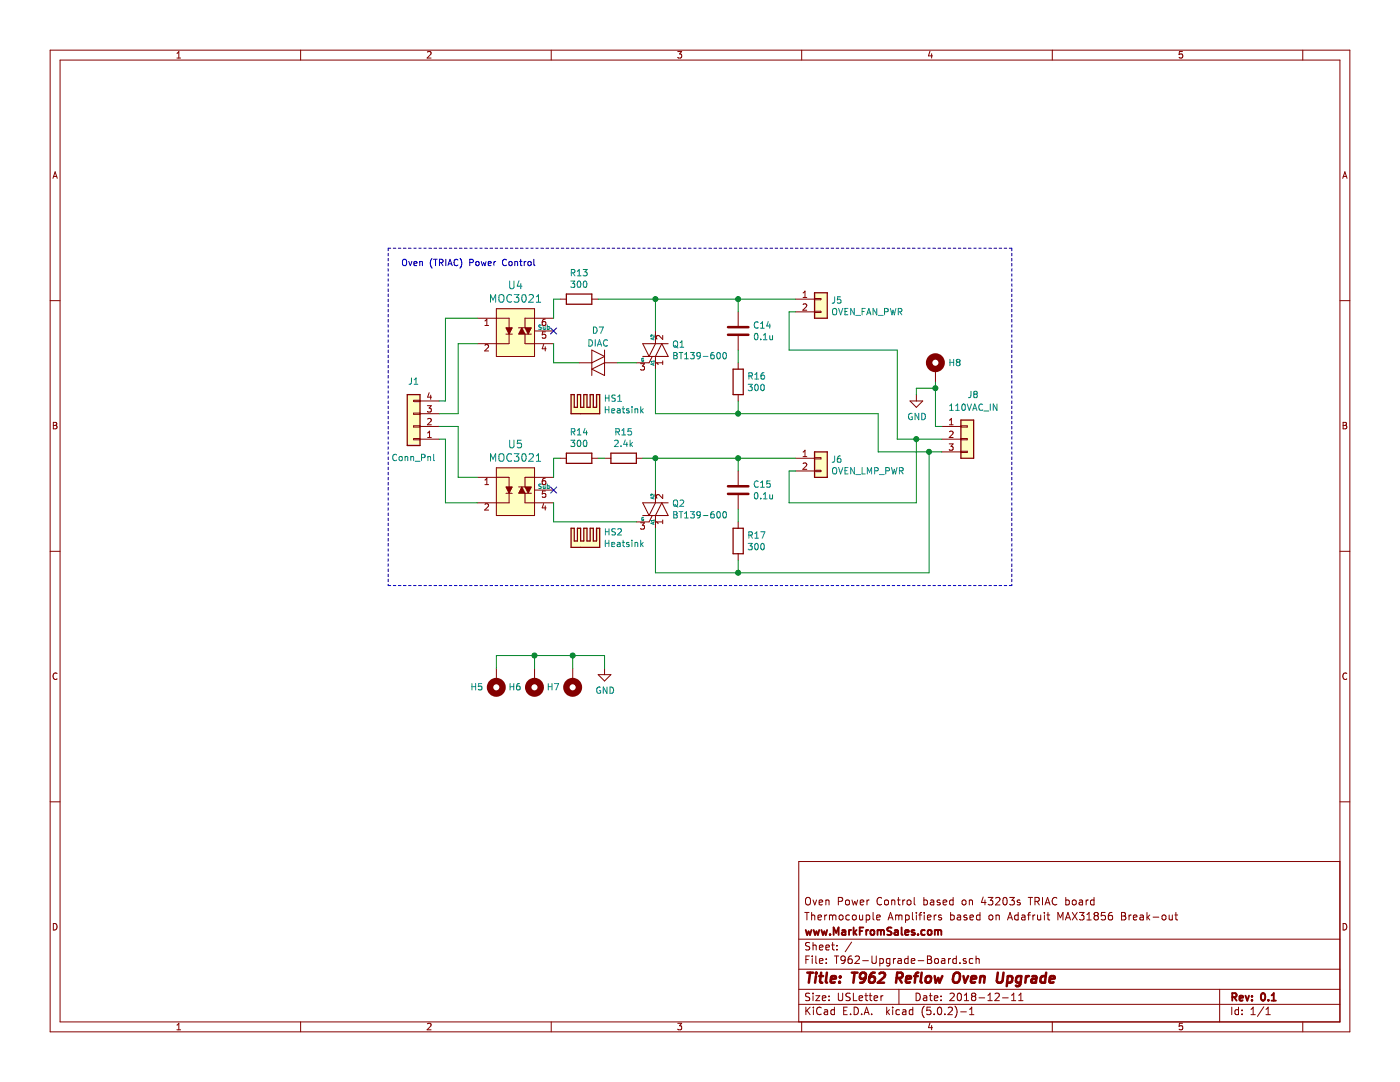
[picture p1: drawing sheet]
EESchema Schematic File Version 4
LIBS:T962-Upgrade-Board-cache
EELAYER 26 0
EELAYER END
$Descr USLetter 11000 8500
encoding utf-8
Sheet 1 1
Title "T962 Reflow Oven Upgrade"
Date "2018-12-11"
Rev "0.1"
Comp "www.MarkFromSales.com"
Comment1 "Thermocouple Amplifiers based on Adafruit MAX31856 Break-out"
Comment2 "Oven Power Control based on 43203s TRIAC board"
Comment3 ""
Comment4 ""
$EndDescr
$Comp
L T962-Upgrade-Board-rescue:MOC3021-dk_Optoisolators-Triac-SCR-Output U5
U 1 1
P 4050 3850
F 0 "U5" H 4050 4212 60  0000 C CNN
F 1 "MOC3021" H 4050 4106 60  0000 C CNN
F 2 "Package_DIP:SMDIP-6_W7.62mm" H 4250 4050 60  0001 L CNN
F 3 "http://optoelectronics.liteon.com/upload/download/DS-70-99-0019/MOC302X%20series%20201606.pdf" V 4250 4150 60  0001 L CNN
F 4 "160-1374-5-ND" H 4250 4250 60  0001 L CNN "160-2045-1-ND"
F 5 "MOC3021S-TA1" H 4250 4350 60  0001 L CNN "MPN"
F 6 "Isolators" H 4250 4450 60  0001 L CNN "Category"
F 7 "Optoisolators - Triac, SCR Output" H 4250 4550 60  0001 L CNN "Family"
F 8 "https://www.digikey.com/product-detail/en/lite-on-inc/MOC3021S-TA1/160-2045-1-ND/3711406" H 4250 4650 60  0001 L CNN "DK_Datasheet_Link"
F 9 "/product-detail/en/lite-on-inc/MOC3021S-TA1/160-2045-1-ND/3711406" H 4250 4750 60  0001 L CNN "DK_Detail_Page"
F 10 "OPTOISOLATOR 5KV TRIAC 6SMD" H 4250 4850 60  0001 L CNN "Description"
F 11 "Lite-On Inc." H 4250 4950 60  0001 L CNN "Manufacturer"
F 12 "Active" H 4250 5050 60  0001 L CNN "Status"
	1    4050 3850
	1    0    0    -1  
$EndComp
$Comp
L T962-Upgrade-Board-rescue:MOC3021-dk_Optoisolators-Triac-SCR-Output U4
U 1 1
P 4050 2600
F 0 "U4" H 4050 2962 60  0000 C CNN
F 1 "MOC3021" H 4050 2856 60  0000 C CNN
F 2 "Package_DIP:SMDIP-6_W7.62mm" H 4250 2800 60  0001 L CNN
F 3 "http://optoelectronics.liteon.com/upload/download/DS-70-99-0019/MOC302X%20series%20201606.pdf" V 4250 2900 60  0001 L CNN
F 4 "160-2045-1-ND" H 4250 3000 60  0001 L CNN "Digi-Key_PN"
F 5 "MOC3021S-TA1" H 4250 3100 60  0001 L CNN "MPN"
F 6 "Isolators" H 4250 3200 60  0001 L CNN "Category"
F 7 "Optoisolators - Triac, SCR Output" H 4250 3300 60  0001 L CNN "Family"
F 8 "https://www.digikey.com/product-detail/en/lite-on-inc/MOC3021S-TA1/160-2045-1-ND/3711406" H 4250 3400 60  0001 L CNN "DK_Datasheet_Link"
F 9 "/product-detail/en/lite-on-inc/MOC3021S-TA1/160-2045-1-ND/3711406" H 4250 3500 60  0001 L CNN "DK_Detail_Page"
F 10 "OPTOISOLATOR 5KV TRIAC 6SMD" H 4250 3600 60  0001 L CNN "Description"
F 11 "Lite-On Inc." H 4250 3700 60  0001 L CNN "Manufacturer"
F 12 "Active" H 4250 3800 60  0001 L CNN "Status"
	1    4050 2600
	1    0    0    -1  
$EndComp
$Comp
L Triac_Thyristor:BT139-600 Q2
U 1 1
P 5150 4000
F 0 "Q2" H 5279 4046 50  0000 L CNN
F 1 "BT139-600" H 5279 3955 50  0000 L CNN
F 2 "Package_TO_SOT_THT:TO-220-3_Vertical" H 5350 3925 50  0001 L CIN
F 3 "https://www.rapidonline.com/pdf/47-3240.pdf" H 5150 4000 50  0001 L CNN
F 4 "https://www.digikey.com/products/en?keywords=BT139-600E%2C127" H 5150 4000 50  0001 C CNN "Digi-Key"
	1    5150 4000
	1    0    0    -1  
$EndComp
$Comp
L Triac_Thyristor:BT139-600 Q1
U 1 1
P 5150 2750
F 0 "Q1" H 5279 2796 50  0000 L CNN
F 1 "BT139-600" H 5279 2705 50  0000 L CNN
F 2 "Package_TO_SOT_THT:TO-220-3_Vertical" H 5350 2675 50  0001 L CIN
F 3 "https://www.rapidonline.com/pdf/47-3240.pdf" H 5150 2750 50  0001 L CNN
F 4 "https://www.digikey.com/products/en?keywords=BT139-600E%2C127" H 5150 2750 50  0001 C CNN "Digi-Key"
	1    5150 2750
	1    0    0    -1  
$EndComp
$Comp
L Mechanical:MountingHole_Pad H5
U 1 1
P 3900 5350
F 0 "H5" H 4000 5401 50  0000 L CNN
F 1 "MountingHole" H 4000 5310 50  0001 L CNN
F 2 "MountingHole:MountingHole_3.7mm_Pad" H 3900 5350 50  0001 C CNN
F 3 "~" H 3900 5350 50  0001 C CNN
	1    3900 5350
	-1   0    0    1   
$EndComp
$Comp
L Mechanical:MountingHole_Pad H6
U 1 1
P 4200 5350
F 0 "H6" H 4300 5401 50  0000 L CNN
F 1 "MountingHole" H 4300 5310 50  0001 L CNN
F 2 "MountingHole:MountingHole_3.7mm_Pad" H 4200 5350 50  0001 C CNN
F 3 "~" H 4200 5350 50  0001 C CNN
	1    4200 5350
	-1   0    0    1   
$EndComp
$Comp
L Mechanical:MountingHole_Pad H7
U 1 1
P 4500 5350
F 0 "H7" H 4600 5401 50  0000 L CNN
F 1 "MountingHole" H 4600 5310 50  0001 L CNN
F 2 "MountingHole:MountingHole_3.7mm_Pad" H 4500 5350 50  0001 C CNN
F 3 "~" H 4500 5350 50  0001 C CNN
	1    4500 5350
	-1   0    0    1   
$EndComp
$Comp
L Mechanical:MountingHole_Pad H8
U 1 1
P 7350 2900
F 0 "H8" H 7450 2951 50  0000 L CNN
F 1 "MountingHole" H 7450 2860 50  0001 L CNN
F 2 "MountingHole:MountingHole_3.7mm_Pad" H 7350 2900 50  0001 C CNN
F 3 "~" H 7350 2900 50  0001 C CNN
	1    7350 2900
	1    0    0    -1  
$EndComp
$Comp
L Device:C C14
U 1 1
P 5800 2600
F 0 "C14" H 5915 2646 50  0000 L CNN
F 1 "0.1u" H 5915 2555 50  0000 L CNN
F 2 "Capacitor_THT:C_Rect_L13.0mm_W5.0mm_P10.00mm_FKS3_FKP3_MKS4" H 5838 2450 50  0001 C CNN
F 3 "https://www.digikey.com/products/en?keywords=ECW-F6104JL" H 5800 2600 50  0001 C CNN
	1    5800 2600
	1    0    0    -1  
$EndComp
$Comp
L Device:R R14
U 1 1
P 4550 3600
F 0 "R14" V 4343 3600 50  0000 C CNN
F 1 "300" V 4434 3600 50  0000 C CNN
F 2 "Resistor_SMD:R_2512_6332Metric_Pad1.52x3.35mm_HandSolder" V 4480 3600 50  0001 C CNN
F 3 "https://www.digikey.com/product-detail/en/te-connectivity-passive-product/3521300RFT/A116019CT-ND/4280063" H 4550 3600 50  0001 C CNN
	1    4550 3600
	0    1    1    0   
$EndComp
$Comp
L Device:R R17
U 1 1
P 5800 4250
F 0 "R17" H 5870 4296 50  0000 L CNN
F 1 "300" H 5870 4205 50  0000 L CNN
F 2 "Resistor_SMD:R_2512_6332Metric_Pad1.52x3.35mm_HandSolder" V 5730 4250 50  0001 C CNN
F 3 "https://www.digikey.com/product-detail/en/te-connectivity-passive-product/3521300RFT/A116019CT-ND/4280063" H 5800 4250 50  0001 C CNN
	1    5800 4250
	1    0    0    -1  
$EndComp
$Comp
L Device:R R13
U 1 1
P 4550 2350
F 0 "R13" V 4343 2350 50  0000 C CNN
F 1 "300" V 4434 2350 50  0000 C CNN
F 2 "Resistor_SMD:R_2512_6332Metric_Pad1.52x3.35mm_HandSolder" V 4480 2350 50  0001 C CNN
F 3 "Resistor_THT:R_Axial_DIN0411_L9.9mm_D3.6mm_P12.70mm_Horizontal" H 4550 2350 50  0001 C CNN
	1    4550 2350
	0    1    1    0   
$EndComp
$Comp
L Device:R R16
U 1 1
P 5800 3000
F 0 "R16" H 5870 3046 50  0000 L CNN
F 1 "300" H 5870 2955 50  0000 L CNN
F 2 "Resistor_SMD:R_2512_6332Metric_Pad1.52x3.35mm_HandSolder" V 5730 3000 50  0001 C CNN
F 3 "https://www.digikey.com/product-detail/en/te-connectivity-passive-product/3521300RFT/A116019CT-ND/4280063" H 5800 3000 50  0001 C CNN
	1    5800 3000
	1    0    0    -1  
$EndComp
$Comp
L Device:R R15
U 1 1
P 4900 3600
F 0 "R15" V 4693 3600 50  0000 C CNN
F 1 "2.4k" V 4784 3600 50  0000 C CNN
F 2 "Resistor_SMD:R_2512_6332Metric_Pad1.52x3.35mm_HandSolder" V 4830 3600 50  0001 C CNN
F 3 "https://www.digikey.com/product-detail/en/te-connectivity-passive-product/35212K4FT/A116041CT-ND/4279735" H 4900 3600 50  0001 C CNN
F 4 "Not sure if correct W" H 4900 3600 50  0001 C CNN "Comment"
	1    4900 3600
	0    1    1    0   
$EndComp
$Comp
L Device:DIAC D7
U 1 1
P 4700 2850
F 0 "D7" H 4700 2600 50  0000 C CNN
F 1 "DIAC" H 4700 2700 50  0000 C CNN
F 2 "Diode_THT:D_DO-34_SOD68_P7.62mm_Horizontal" H 4700 2850 50  0001 C CNN
F 3 "https://www.digikey.com/product-detail/en/stmicroelectronics/DB3/497-3099-1-ND/634623" H 4700 2850 50  0001 C CNN
	1    4700 2850
	-1   0    0    1   
$EndComp
Wire Wire Line
	4350 3750 4350 3600
$Comp
L Connector_Generic:Conn_01x02 J6
U 1 1
P 6450 3600
F 0 "J6" H 6529 3592 50  0000 L CNN
F 1 "OVEN_LMP_PWR" H 6529 3501 50  0000 L CNN
F 2 "Connector_JST:JST_VH_B2P-VH-B_1x02_P3.96mm_Vertical" H 6450 3600 50  0001 C CNN
F 3 "~" H 6450 3600 50  0001 C CNN
	1    6450 3600
	1    0    0    -1  
$EndComp
$Comp
L Connector_Generic:Conn_01x03 J8
U 1 1
P 7600 3450
F 0 "J8" H 7600 3800 50  0000 L CNN
F 1 "110VAC_IN" H 7450 3700 50  0000 L CNN
F 2 "Connector_JST:JST_VH_B3P-VH-B_1x03_P3.96mm_Vertical" H 7600 3450 50  0001 C CNN
F 3 "~" H 7600 3450 50  0001 C CNN
	1    7600 3450
	1    0    0    -1  
$EndComp
NoConn ~ 4350 3850
NoConn ~ 4350 2600
Wire Wire Line
	4350 4100 5000 4100
Wire Wire Line
	4350 3950 4350 4100
Wire Wire Line
	5050 3600 5150 3600
Wire Wire Line
	5150 3600 5150 3850
Connection ~ 5150 3600
Wire Wire Line
	5150 3600 5800 3600
Wire Wire Line
	5800 3600 5800 3700
Wire Wire Line
	5800 3600 6250 3600
Connection ~ 5800 3600
Wire Wire Line
	4350 3600 4400 3600
Wire Wire Line
	4700 3600 4750 3600
Wire Wire Line
	4400 2350 4350 2350
Wire Wire Line
	4350 2350 4350 2500
Wire Wire Line
	4550 2850 4350 2850
Wire Wire Line
	4350 2850 4350 2700
Wire Wire Line
	4850 2850 5000 2850
$Comp
L Connector_Generic:Conn_01x02 J5
U 1 1
P 6450 2350
F 0 "J5" H 6529 2342 50  0000 L CNN
F 1 "OVEN_FAN_PWR" H 6529 2251 50  0000 L CNN
F 2 "Connector_JST:JST_VH_B2P-VH-B_1x02_P3.96mm_Vertical" H 6450 2350 50  0001 C CNN
F 3 "~" H 6450 2350 50  0001 C CNN
	1    6450 2350
	1    0    0    -1  
$EndComp
Wire Wire Line
	4700 2350 5150 2350
Wire Wire Line
	5800 2350 5800 2450
Connection ~ 5800 2350
Wire Wire Line
	5800 2350 6250 2350
$Comp
L Device:C C15
U 1 1
P 5800 3850
F 0 "C15" H 5915 3896 50  0000 L CNN
F 1 "0.1u" H 5915 3805 50  0000 L CNN
F 2 "Capacitor_THT:C_Rect_L13.0mm_W5.0mm_P10.00mm_FKS3_FKP3_MKS4" H 5838 3700 50  0001 C CNN
F 3 "https://www.digikey.com/products/en?keywords=ECW-F6104JL" H 5800 3850 50  0001 C CNN
	1    5800 3850
	1    0    0    -1  
$EndComp
Wire Wire Line
	5800 4000 5800 4100
Wire Wire Line
	5800 2750 5800 2850
Wire Wire Line
	5800 3150 5800 3250
Wire Wire Line
	5150 3250 5800 3250
Wire Wire Line
	5150 2900 5150 3250
Wire Wire Line
	5150 4500 5800 4500
Wire Wire Line
	5150 4150 5150 4500
Wire Wire Line
	5800 4400 5800 4500
Wire Wire Line
	6250 3700 6200 3700
Wire Wire Line
	6250 2450 6200 2450
Text Notes 3150 2100 0    50   ~ 0
Oven (TRIAC) Power Control
Wire Wire Line
	5150 2600 5150 2350
Connection ~ 5150 2350
Wire Wire Line
	5150 2350 5800 2350
$Comp
L Mechanical:Heatsink HS2
U 1 1
P 4600 4300
F 0 "HS2" H 4742 4421 50  0000 L CNN
F 1 "Heatsink" H 4742 4330 50  0000 L CNN
F 2 "MarkFromSales:Heatsink_TO-220_ATS-PCB1070" H 4612 4300 50  0001 C CNN
F 3 "https://www.digikey.com/products/en?keywords=ATS-PCB1070" H 4612 4300 50  0001 C CNN
	1    4600 4300
	1    0    0    -1  
$EndComp
$Comp
L Mechanical:Heatsink HS1
U 1 1
P 4600 3250
F 0 "HS1" H 4742 3371 50  0000 L CNN
F 1 "Heatsink" H 4742 3280 50  0000 L CNN
F 2 "MarkFromSales:Heatsink_TO-220_7-340-1PP-BA" H 4612 3250 50  0001 C CNN
F 3 "https://www.digikey.com/products/en?keywords=7-340-1PP-BA" H 4612 3250 50  0001 C CNN
	1    4600 3250
	1    0    0    -1  
$EndComp
Wire Notes Line
	3050 1950 7950 1950
Wire Notes Line
	3050 4600 7950 4600
Wire Notes Line
	3050 1950 3050 4600
Wire Notes Line
	7950 1950 7950 4600
Wire Wire Line
	6200 2450 6200 2750
Wire Wire Line
	7400 3450 7200 3450
Wire Wire Line
	6200 3700 6200 3950
Wire Wire Line
	6200 3950 7200 3950
Wire Wire Line
	7200 3950 7200 3450
Connection ~ 5800 3250
Wire Wire Line
	7050 2750 7050 3450
Wire Wire Line
	7050 3450 7200 3450
Wire Wire Line
	6200 2750 7050 2750
Connection ~ 7200 3450
Wire Wire Line
	6900 3250 6900 3550
Wire Wire Line
	6900 3550 7300 3550
Wire Wire Line
	5800 3250 6900 3250
Wire Wire Line
	5800 4500 7300 4500
Wire Wire Line
	7300 4500 7300 3550
Connection ~ 5800 4500
Connection ~ 7300 3550
Wire Wire Line
	7300 3550 7400 3550
Wire Wire Line
	7350 3350 7400 3350
Wire Wire Line
	7350 3000 7350 3050
$Comp
L Connector_Generic:Conn_01x04 J1
U 1 1
P 3250 3350
F 0 "J1" H 3250 3000 50  0000 C CNN
F 1 "Conn_Pnl" H 3250 3600 50  0000 C CNN
F 2 "Connector_JST:JST_XH_B04B-XH-A_1x04_P2.50mm_Vertical" H 3250 3350 50  0001 C CNN
F 3 "~" H 3250 3350 50  0001 C CNN
	1    3250 3350
	-1   0    0    1   
$EndComp
Wire Wire Line
	3450 3450 3500 3450
Wire Wire Line
	3500 3450 3500 3950
Wire Wire Line
	3500 3950 3750 3950
Wire Wire Line
	3450 3350 3600 3350
Wire Wire Line
	3600 3350 3600 3750
Wire Wire Line
	3600 3750 3750 3750
Wire Wire Line
	3450 3250 3600 3250
Wire Wire Line
	3600 3250 3600 2700
Wire Wire Line
	3600 2700 3750 2700
Wire Wire Line
	3450 3150 3500 3150
Wire Wire Line
	3500 3150 3500 2500
Wire Wire Line
	3500 2500 3750 2500
$Comp
L CE_VirtualSymbols:GND #PWR0101
U 1 1
P 7200 3100
F 0 "#PWR0101" H 7200 2850 50  0001 C CNN
F 1 "GND" H 7205 2927 50  0000 C CNN
F 2 "" H 7200 3100 50  0000 C CNN
F 3 "" H 7200 3100 50  0000 C CNN
	1    7200 3100
	1    0    0    -1  
$EndComp
Wire Wire Line
	7350 3050 7200 3050
Wire Wire Line
	7200 3050 7200 3100
Connection ~ 7350 3050
Wire Wire Line
	7350 3050 7350 3350
$Comp
L CE_VirtualSymbols:GND #PWR0102
U 1 1
P 4750 5250
F 0 "#PWR0102" H 4750 5000 50  0001 C CNN
F 1 "GND" H 4755 5077 50  0000 C CNN
F 2 "" H 4750 5250 50  0000 C CNN
F 3 "" H 4750 5250 50  0000 C CNN
	1    4750 5250
	1    0    0    -1  
$EndComp
Wire Wire Line
	3900 5150 4200 5150
Wire Wire Line
	4750 5150 4750 5250
Wire Wire Line
	3900 5150 3900 5250
Wire Wire Line
	4200 5250 4200 5150
Connection ~ 4200 5150
Wire Wire Line
	4200 5150 4500 5150
Wire Wire Line
	4500 5250 4500 5150
Connection ~ 4500 5150
Wire Wire Line
	4500 5150 4750 5150
$EndSCHEMATC
